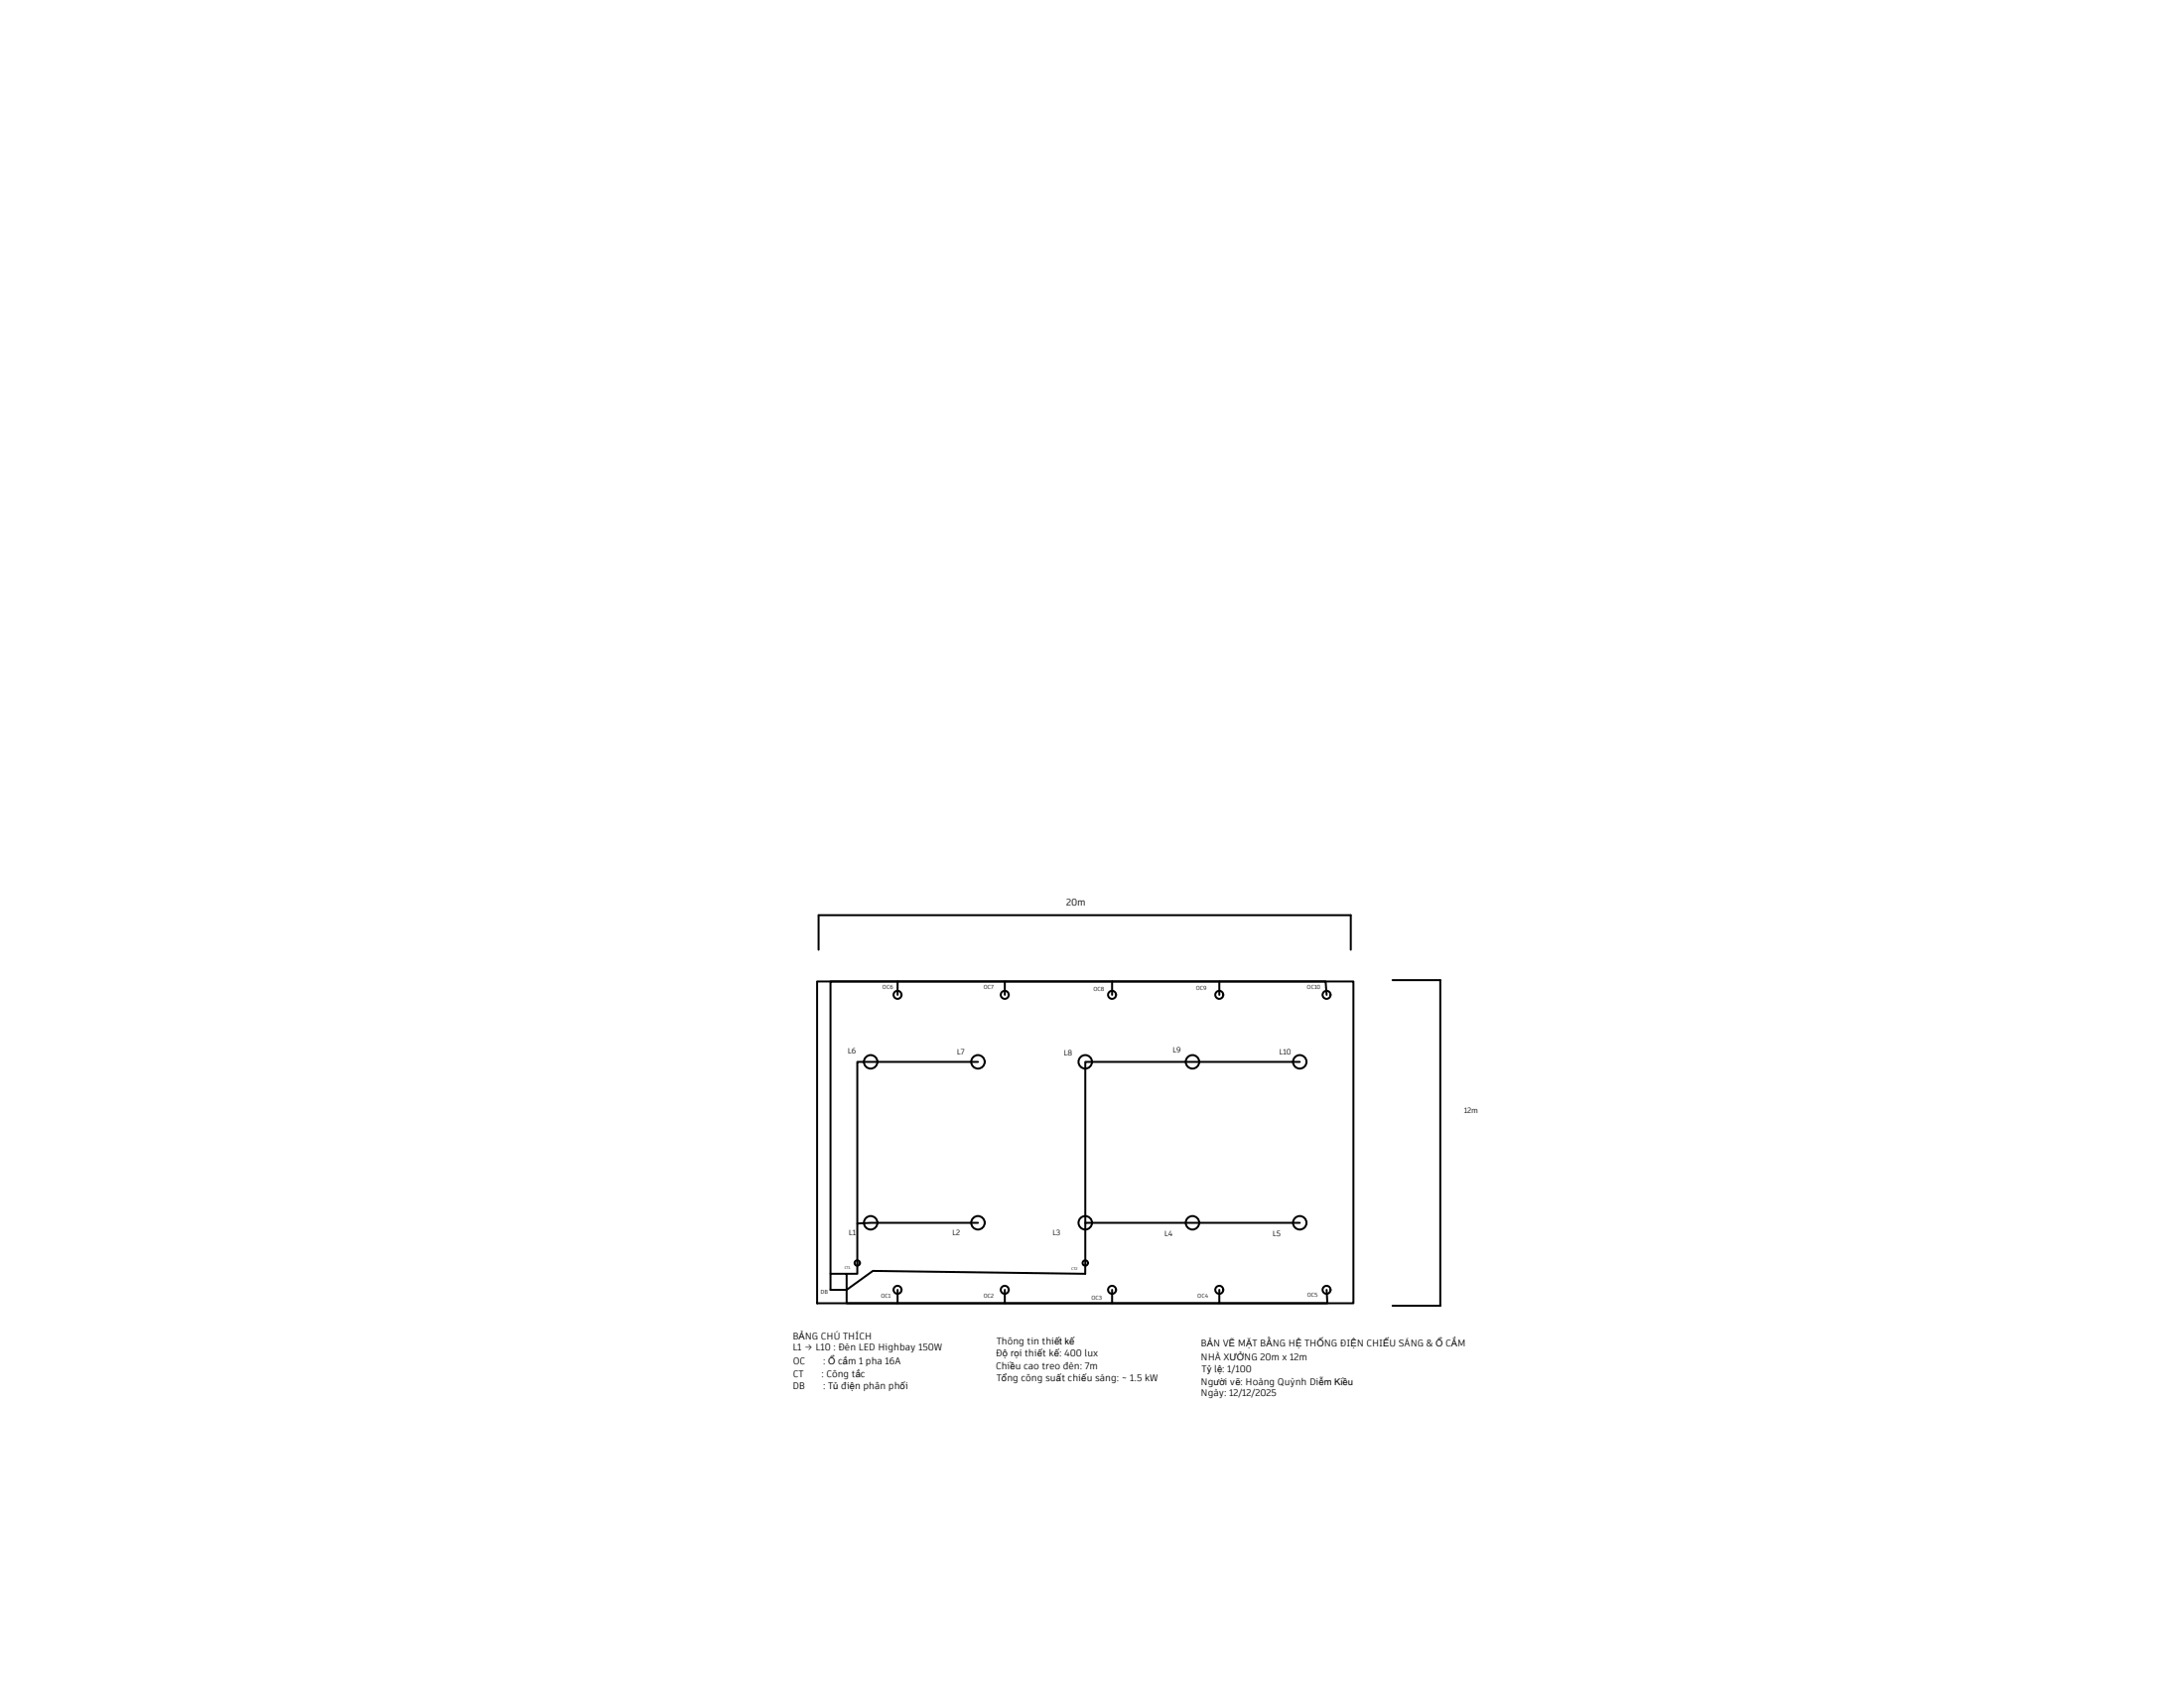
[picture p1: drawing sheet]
<svg xmlns="http://www.w3.org/2000/svg" width="279mm" height="216mm" viewBox="0 0 279 216" stroke-linecap="round" stroke-linejoin="round" font-family="sans-serif">
<!-- layer: TUONG -->
<path d="M104.5 125.5h68.6v41.2h-68.6z" fill="none" stroke="#000" stroke-width=".25"/>
<!-- layer: DEN -->
<g fill="none" stroke="#000" stroke-width=".25">
<circle cx="111.4" cy="135.8" r=".86"/>
<circle cx="125.1" cy="135.8" r=".86"/>
<circle cx="138.8" cy="135.8" r=".86"/>
<circle cx="152.6" cy="135.8" r=".86"/>
<circle cx="166.3" cy="135.8" r=".86"/>
<circle cx="111.4" cy="156.4" r=".86"/>
<circle cx="125.1" cy="156.4" r=".86"/>
<circle cx="138.8" cy="156.4" r=".86"/>
<circle cx="152.6" cy="156.4" r=".86"/>
<circle cx="166.3" cy="156.4" r=".86"/>
</g>
<!-- layer: TUDIEN -->
<path d="M106.2 162.9h2.1v2.1h-2.1z" fill="none" stroke="#000" stroke-width=".25"/>
<!-- layer: OCAM -->
<g fill="none" stroke="#000" stroke-width=".25">
<circle cx="114.8" cy="127.2" r=".51"/>
<circle cx="128.5" cy="127.2" r=".51"/>
<circle cx="142.3" cy="127.2" r=".51"/>
<circle cx="156" cy="127.2" r=".51"/>
<circle cx="169.7" cy="127.2" r=".51"/>
<circle cx="114.8" cy="165" r=".51"/>
<circle cx="128.5" cy="165" r=".51"/>
<circle cx="142.3" cy="165" r=".51"/>
<circle cx="156" cy="165" r=".51"/>
<circle cx="169.7" cy="165" r=".51"/>
</g>
<!-- layer: CONGTAC -->
<g fill="none" stroke="#000" stroke-width=".25">
<circle cx="109.7" cy="161.5" r=".34"/>
<circle cx="138.8" cy="161.5" r=".34"/>
</g>
<!-- layer: CHUTHICH -->
<path d="M104.7 117.1v4.4M104.7 117.1h68.1M172.8 117.1v4.4M178.1 125.4h6.2v41.6h-6.2" fill="none" stroke="#000" stroke-width=".25"/>
<!-- layer: DAYDIEN -->
<g fill="none" stroke="#000" stroke-width=".25">
<path d="M114.8 125.5v1.7M125.1 135.8h-15.4v20.7M128.5 125.5v1.7M142.3 125.5v1.7M156 125.5v1.7M166.3 135.8h-27.5v20.6M169.7 127.2l-.1-1.7h-63.4v37.4M125.1 156.4h-13.7l-1.7 .1v6.4h-1.4M166.3 156.4h-27.5v6.5l-27.1-.3-3.4 2.4v1.7h61.5l-.1-1.7M114.8 165v1.7M128.5 165v1.7M142.3 165v1.7"/>
<path d="M156 165v1.7"/>
</g>
<g font-size="1.2">
<text x="136.4" y="115.8">20m</text>
<text x="101.4" y="171.3">BẢNG CHÚ THÍCH</text>
<text x="101.4" y="172.8">L1 → L10 : Đèn LED Highbay 150W</text>
<text x="127.4" y="173.5">Độ rọi thiết kế: 400 lux</text>
<text x="127.5" y="172">Thông tin thiết kế</text>
<text x="153.6" y="172.3">BẢN VẼ MẶT BẰNG HỆ THỐNG ĐIỆN CHIẾU SÁNG &amp; Ổ CẮM</text>
<text x="153.6" y="174">NHÀ XƯỞNG 20m x 12m</text>
<text x="101.4" y="177.7">DB</text>
<text x="101.4" y="174.5">OC</text>
<text x="101.4" y="176.1">CT</text>
<text x="105.1" y="176.1">: Công tắc</text>
<text x="105.3" y="174.5">: Ổ cắm 1 pha 16A</text>
<text x="105.3" y="177.7">: Tủ điện phân phối</text>
<text x="127.4" y="175.1">Chiều cao treo đèn: 7m</text>
<text x="127.5" y="176.6">Tổng công suất chiếu sáng: ~ 1.5 kW</text>
<text x="153.6" y="177.1">Người vẽ: Hoàng Quỳnh Diễm Kiều</text>
<text x="153.6" y="178.6">Ngày: 12/12/2025</text>
<text x="153.7" y="175.5">Tỷ lệ: 1/100</text>
</g>
<g font-size="1">
<text x="108.4" y="134.8">L6</text>
<text x="122.4" y="134.9">L7</text>
<text x="136.1" y="135">L8</text>
<text x="150" y="134.6">L9</text>
<text x="163.6" y="134.9">L10</text>
<text x="187.3" y="142.4">12m</text>
<text x="108.6" y="158">L1</text>
<text x="121.8" y="157.9">L2</text>
<text x="134.6" y="158">L3</text>
<text x="148.9" y="158.1">L4</text>
<text x="162.8" y="158.2">L5</text>
</g>
<g font-size=".7">
<text x="112.9" y="126.5">OC6</text>
<text x="125.8" y="126.5">OC7</text>
<text x="139.9" y="126.8">OC8</text>
<text x="153" y="126.6">OC9</text>
<text x="167.2" y="126.5">OC10</text>
<text x="105" y="165.5">DB</text>
<text x="112.7" y="166">OC1</text>
<text x="125.8" y="166">OC2</text>
<text x="139.6" y="166.2">OC3</text>
<text x="153.2" y="166">OC4</text>
<text x="167.2" y="165.9">OC5</text>
</g>
<g font-size=".5">
<text x="108" y="162.3">CT1</text>
<text x="137.1" y="162.4">CT2</text>
</g>
</svg>
